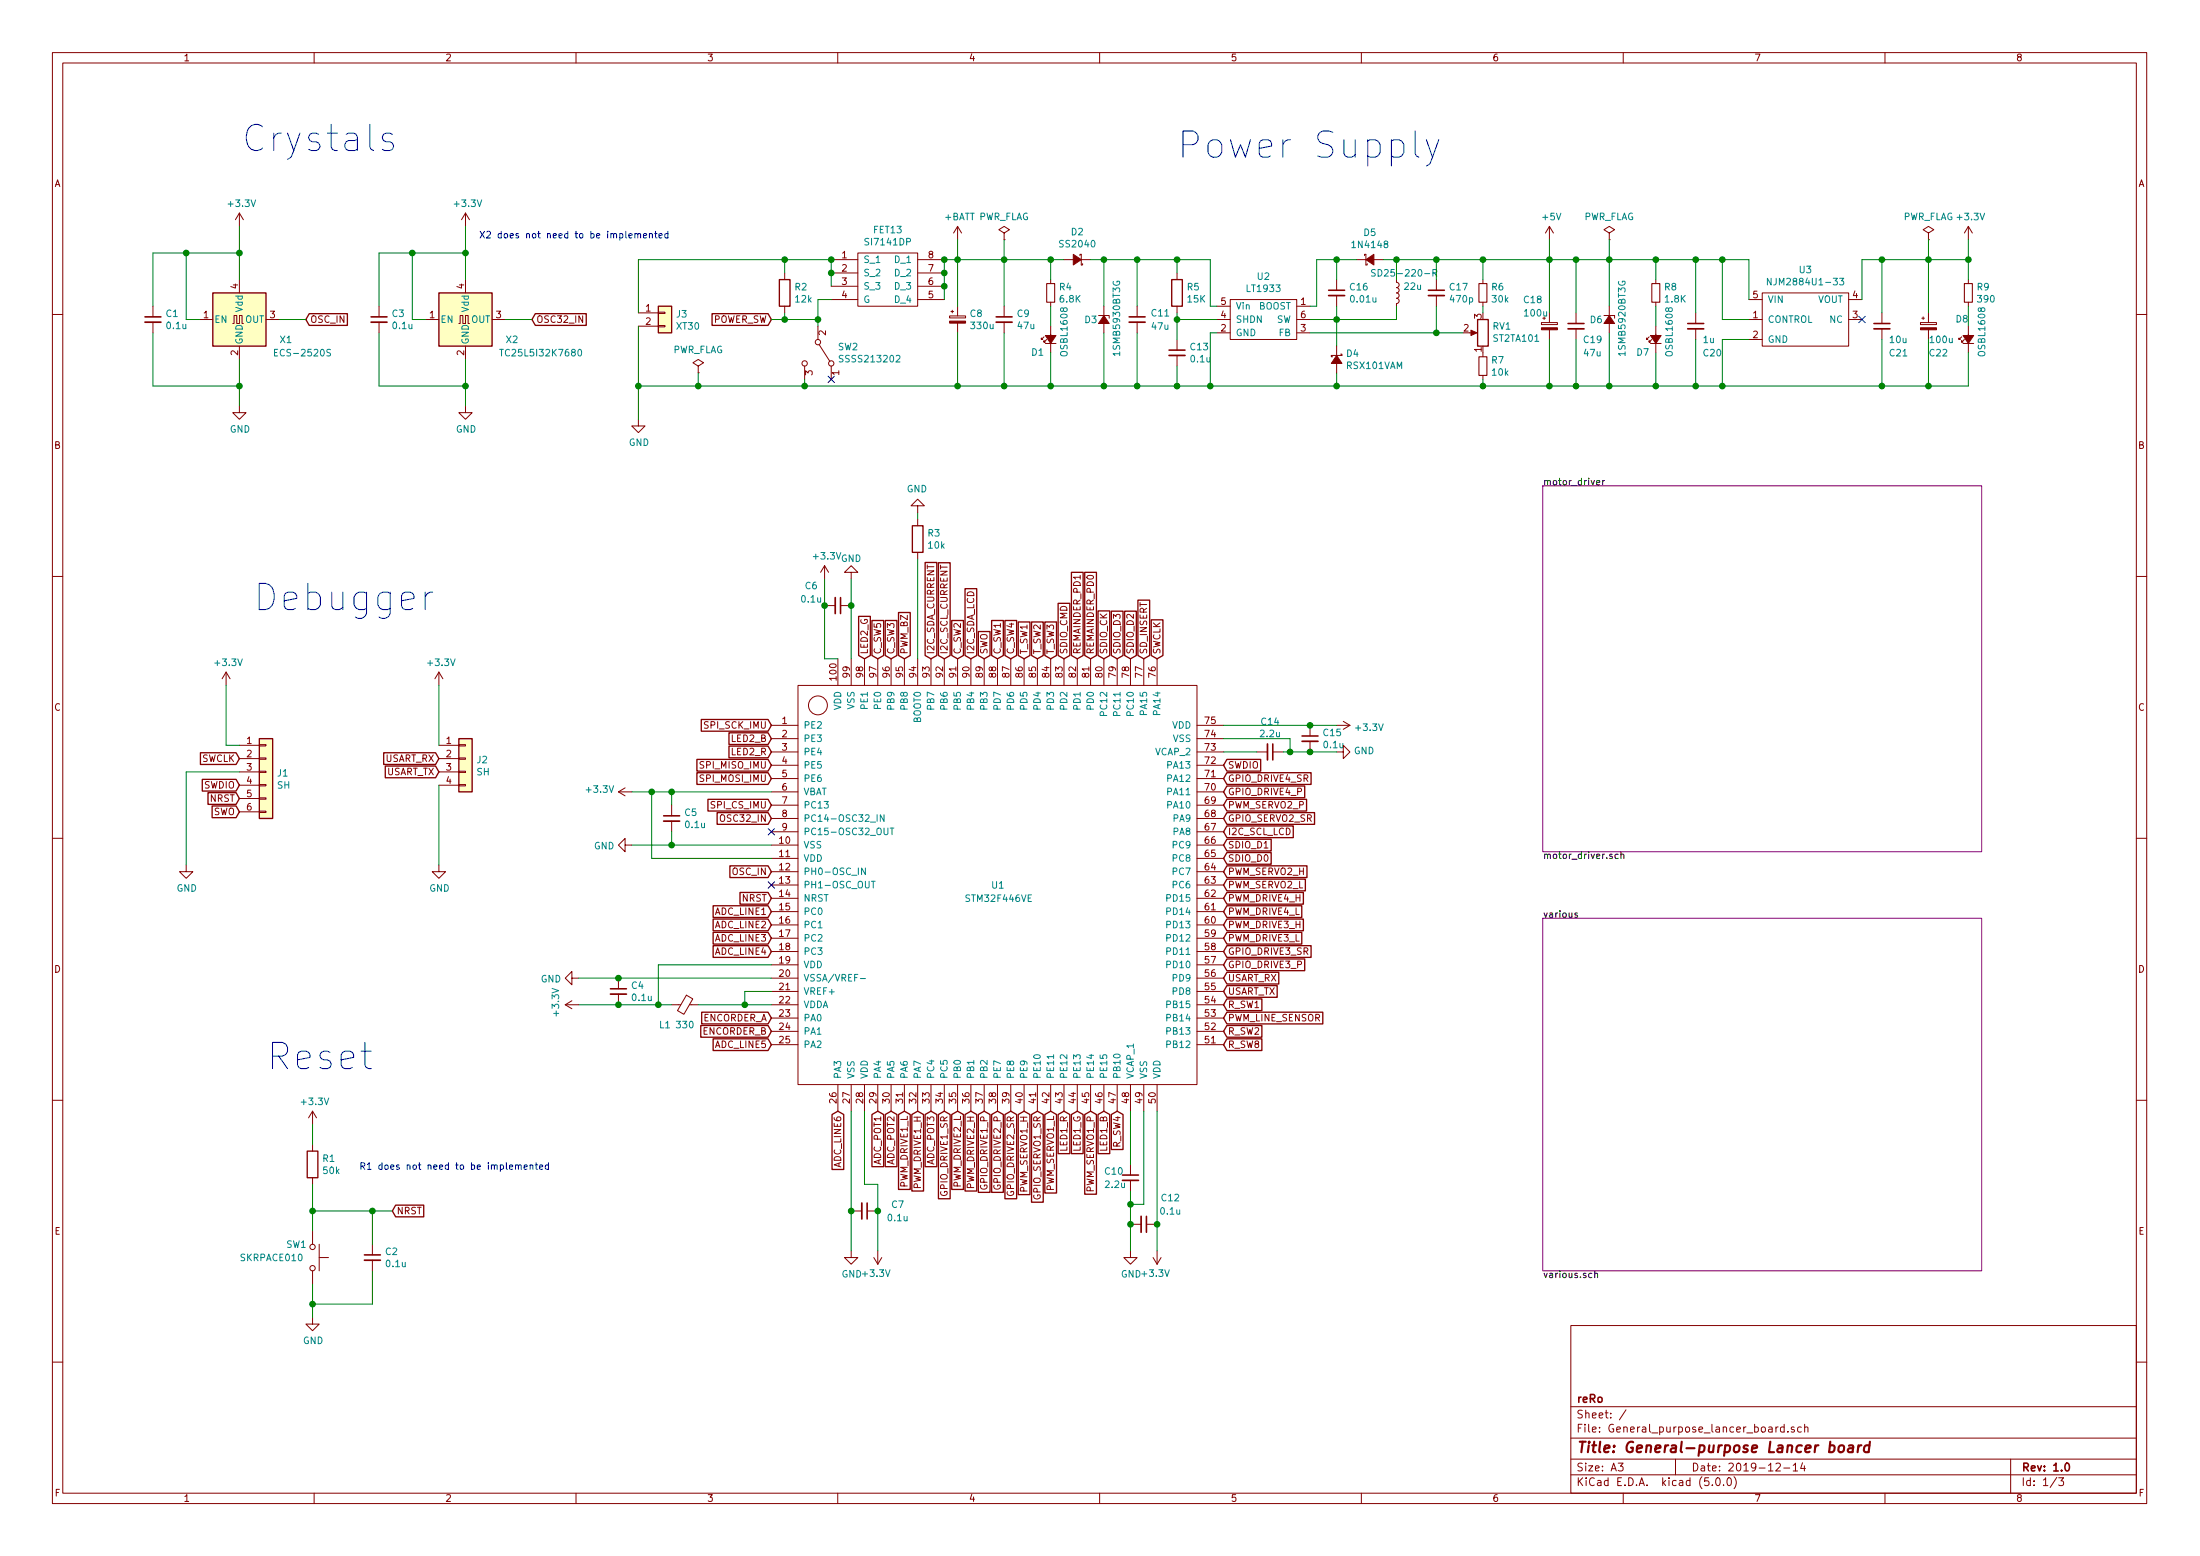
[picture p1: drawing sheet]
EESchema Schematic File Version 4
LIBS:General_purpose_lancer_board-cache
EELAYER 26 0
EELAYER END
$Descr A3 16535 11693
encoding utf-8
Sheet 1 3
Title "General-purpose Lancer board"
Date "2019-12-14"
Rev "1.0"
Comp "reRo"
Comment1 ""
Comment2 ""
Comment3 ""
Comment4 ""
$EndDescr
$Sheet
S 11600 3650 3300 2750
U 5DEA0CEF
F0 "motor_driver" 50
F1 "motor_driver.sch" 50
$EndSheet
$Sheet
S 11600 6900 3300 2650
U 5DEADAE9
F0 "various" 50
F1 "various.sch" 50
$EndSheet
$Comp
L shimoharu_library:STM32F446VE U1
U 1 1
P 7500 6650
F 0 "U1" H 7450 6650 50  0000 L CNN
F 1 "STM32F446VE" H 7250 6550 50  0000 L CNN
F 2 "Housings_QFP:LQFP-100_14x14mm_Pitch0.5mm" H 6550 7350 50  0001 C CNN
F 3 "" H 6550 7350 50  0001 C CNN
	1    7500 6650
	1    0    0    -1  
$EndComp
$Comp
L Connector_Generic:Conn_01x02 J3
U 1 1
P 5000 2350
F 0 "J3" H 5080 2342 50  0000 L CNN
F 1 "XT30" H 5080 2251 50  0000 L CNN
F 2 "Footprint:XT30PW-M" H 5000 2350 50  0001 C CNN
F 3 "~" H 5000 2350 50  0001 C CNN
	1    5000 2350
	1    0    0    -1  
$EndComp
$Comp
L shimoharu_library:LT1933 U2
U 1 1
P 9500 2400
F 0 "U2" H 9500 2725 50  0000 C CNN
F 1 "LT1933" H 9500 2634 50  0000 C CNN
F 2 "TO_SOT_Packages_SMD:TSOT-23-6" H 9500 2600 50  0001 C CNN
F 3 "" H 9500 2600 50  0001 C CNN
	1    9500 2400
	1    0    0    -1  
$EndComp
$Comp
L shimoharu_library:NJM2884U1-33 U3
U 1 1
P 13600 2400
F 0 "U3" H 13575 2775 50  0000 C CNN
F 1 "NJM2884U1-33" H 13575 2684 50  0000 C CNN
F 2 "TO_SOT_Packages_SMD:SOT-89-5_Housing" H 13500 2900 50  0001 C CNN
F 3 "" H 13500 2900 50  0001 C CNN
	1    13600 2400
	1    0    0    -1  
$EndComp
Text GLabel 5800 5450 0    50   Input ~ 0
SPI_SCK_IMU
Text GLabel 8100 8350 3    50   Input ~ 0
LED1_G
Text GLabel 5800 6050 0    50   Input ~ 0
SPI_CS_IMU
Text GLabel 5800 5750 0    50   Input ~ 0
SPI_MISO_IMU
Text GLabel 5800 5850 0    50   Input ~ 0
SPI_MOSI_IMU
Text GLabel 8000 8350 3    50   Input ~ 0
LED1_R
Text GLabel 5800 6150 0    50   Input ~ 0
OSC32_IN
Text GLabel 5800 6550 0    50   Input ~ 0
OSC_IN
Text GLabel 5800 6850 0    50   Input ~ 0
ADC_LINE1
Text GLabel 5800 6950 0    50   Input ~ 0
ADC_LINE2
Text GLabel 5800 7050 0    50   Input ~ 0
ADC_LINE3
Text GLabel 5800 7150 0    50   Input ~ 0
ADC_LINE4
Text GLabel 5800 6750 0    50   Input ~ 0
NRST
Text GLabel 5800 7650 0    50   Input ~ 0
ENCORDER_A
Text GLabel 5800 7750 0    50   Input ~ 0
ENCORDER_B
Text GLabel 5800 7850 0    50   Input ~ 0
ADC_LINE5
Text GLabel 6300 8350 3    50   Input ~ 0
ADC_LINE6
Text GLabel 6800 8350 3    50   Input ~ 0
PWM_DRIVE1_L
Text GLabel 6900 8350 3    50   Input ~ 0
PWM_DRIVE1_H
Text GLabel 6600 8350 3    50   Input ~ 0
ADC_POT1
Text GLabel 6700 8350 3    50   Input ~ 0
ADC_POT2
Text GLabel 7400 8350 3    50   Input ~ 0
GPIO_DRIVE1_P
Text GLabel 7200 8350 3    50   Input ~ 0
PWM_DRIVE2_L
Text GLabel 7300 8350 3    50   Input ~ 0
PWM_DRIVE2_H
Text GLabel 7100 8350 3    50   Input ~ 0
GPIO_DRIVE1_SR
Text GLabel 7000 8350 3    50   Input ~ 0
ADC_POT3
Text GLabel 7500 8350 3    50   Input ~ 0
GPIO_DRIVE2_P
Text GLabel 7600 8350 3    50   Input ~ 0
GPIO_DRIVE2_SR
Text GLabel 8200 8350 3    50   Input ~ 0
PWM_SERVO1_P
Text GLabel 7800 8350 3    50   Input ~ 0
GPIO_SERVO1_SR
Text GLabel 7900 8350 3    50   Input ~ 0
PWM_SERVO1_L
Text GLabel 5800 5550 0    50   Input ~ 0
LED2_B
Text GLabel 5800 5650 0    50   Input ~ 0
LED2_R
Text GLabel 7700 8350 3    50   Input ~ 0
PWM_SERVO1_H
Text GLabel 6500 4950 1    50   Input ~ 0
LED2_G
Text GLabel 8400 8350 3    50   Input ~ 0
R_SW4
Text GLabel 9200 7850 2    50   Input ~ 0
R_SW8
Text GLabel 9200 7750 2    50   Input ~ 0
R_SW2
Text GLabel 9200 7550 2    50   Input ~ 0
R_SW1
Text GLabel 9200 7650 2    50   Input ~ 0
PWM_LINE_SENSOR
Text GLabel 9200 5950 2    50   Input ~ 0
GPIO_DRIVE4_P
Text GLabel 9200 5850 2    50   Input ~ 0
GPIO_DRIVE4_SR
Text GLabel 9200 7150 2    50   Input ~ 0
GPIO_DRIVE3_SR
Text GLabel 9200 7050 2    50   Input ~ 0
PWM_DRIVE3_L
Text GLabel 9200 6950 2    50   Input ~ 0
PWM_DRIVE3_H
Text GLabel 9200 6850 2    50   Input ~ 0
PWM_DRIVE4_L
Text GLabel 9200 6750 2    50   Input ~ 0
PWM_DRIVE4_H
Text GLabel 9200 6650 2    50   Input ~ 0
PWM_SERVO2_L
Text GLabel 9200 6550 2    50   Input ~ 0
PWM_SERVO2_H
Text GLabel 9200 6450 2    50   Input ~ 0
SDIO_D0
Text GLabel 9200 6350 2    50   Input ~ 0
SDIO_D1
Text GLabel 9200 6250 2    50   Input ~ 0
I2C_SCL_LCD
Text GLabel 9200 6050 2    50   Input ~ 0
PWM_SERVO2_P
Text GLabel 9200 6150 2    50   Input ~ 0
GPIO_SERVO2_SR
Text GLabel 9200 5750 2    50   Input ~ 0
SWDIO
Text GLabel 8700 4950 1    50   Input ~ 0
SWCLK
Text GLabel 8600 4950 1    50   Input ~ 0
SD_INSERT
Text GLabel 8500 4950 1    50   Input ~ 0
SDIO_D2
Text GLabel 8400 4950 1    50   Input ~ 0
SDIO_D3
Text GLabel 8300 4950 1    50   Input ~ 0
SDIO_CK
Text GLabel 8000 4950 1    50   Input ~ 0
SDIO_CMD
Text GLabel 7900 4950 1    50   Input ~ 0
T_SW3
Text GLabel 7800 4950 1    50   Input ~ 0
T_SW2
Text GLabel 7700 4950 1    50   Input ~ 0
T_SW1
Text GLabel 7500 4950 1    50   Input ~ 0
C_SW1
Text GLabel 7200 4950 1    50   Input ~ 0
C_SW2
Text GLabel 7400 4950 1    50   Input ~ 0
SWO
Text GLabel 7300 4950 1    50   Input ~ 0
I2C_SDA_LCD
Text GLabel 6700 4950 1    50   Input ~ 0
C_SW3
Text GLabel 7100 4950 1    50   Input ~ 0
I2C_SCL_CURRENT
Text GLabel 7000 4950 1    50   Input ~ 0
I2C_SDA_CURRENT
Text GLabel 6800 4950 1    50   Input ~ 0
PWM_BZ
Text GLabel 7600 4950 1    50   Input ~ 0
C_SW4
Text GLabel 6600 4950 1    50   Input ~ 0
C_SW5
Text GLabel 8300 8350 3    50   Input ~ 0
LED1_B
$Comp
L Device:C_Small C14
U 1 1
P 9550 5650
F 0 "C14" V 9321 5650 50  0000 C CNN
F 1 "2.2u" V 9412 5650 50  0000 C CNN
F 2 "Capacitors_SMD:C_0603" H 9550 5650 50  0001 C CNN
F 3 "~" H 9550 5650 50  0001 C CNN
	1    9550 5650
	0    1    1    0   
$EndComp
$Comp
L Device:C_Small C10
U 1 1
P 8500 8850
F 0 "C10" H 8300 8900 50  0000 L CNN
F 1 "2.2u" H 8300 8800 50  0000 L CNN
F 2 "Capacitors_SMD:C_0603" H 8500 8850 50  0001 C CNN
F 3 "~" H 8500 8850 50  0001 C CNN
	1    8500 8850
	1    0    0    -1  
$EndComp
$Comp
L Device:C_Small C4
U 1 1
P 4650 7450
F 0 "C4" H 4742 7496 50  0000 L CNN
F 1 "0.1u" H 4742 7405 50  0000 L CNN
F 2 "Capacitors_SMD:C_0603" H 4650 7450 50  0001 C CNN
F 3 "~" H 4650 7450 50  0001 C CNN
	1    4650 7450
	1    0    0    -1  
$EndComp
Wire Wire Line
	4650 7550 4350 7550
$Comp
L power:+3.3V #PWR012
U 1 1
P 4350 7550
F 0 "#PWR012" H 4350 7400 50  0001 C CNN
F 1 "+3.3V" H 4365 7723 50  0000 C CNN
F 2 "" H 4350 7550 50  0001 C CNN
F 3 "" H 4350 7550 50  0001 C CNN
	1    4350 7550
	0    -1   -1   0   
$EndComp
$Comp
L power:GND #PWR011
U 1 1
P 4350 7350
F 0 "#PWR011" H 4350 7100 50  0001 C CNN
F 1 "GND" V 4355 7222 50  0000 R CNN
F 2 "" H 4350 7350 50  0001 C CNN
F 3 "" H 4350 7350 50  0001 C CNN
	1    4350 7350
	0    1    1    0   
$EndComp
Wire Wire Line
	5800 7450 5600 7450
Wire Wire Line
	5600 7450 5600 7550
Connection ~ 5600 7550
Wire Wire Line
	5600 7550 5800 7550
$Comp
L Device:C_Small C12
U 1 1
P 8600 9200
F 0 "C12" V 8400 9400 50  0000 C CNN
F 1 "0.1u" V 8500 9400 50  0000 C CNN
F 2 "Capacitors_SMD:C_0603" H 8600 9200 50  0001 C CNN
F 3 "~" H 8600 9200 50  0001 C CNN
	1    8600 9200
	0    1    1    0   
$EndComp
$Comp
L Device:C_Small C15
U 1 1
P 9850 5550
F 0 "C15" H 9942 5596 50  0000 L CNN
F 1 "0.1u" H 9942 5505 50  0000 L CNN
F 2 "Capacitors_SMD:C_0603" H 9850 5550 50  0001 C CNN
F 3 "~" H 9850 5550 50  0001 C CNN
	1    9850 5550
	1    0    0    -1  
$EndComp
$Comp
L Device:C_Small C6
U 1 1
P 6300 4550
F 0 "C6" V 6150 4350 50  0000 C CNN
F 1 "0.1u" V 6250 4350 50  0000 C CNN
F 2 "Capacitors_SMD:C_0603" H 6300 4550 50  0001 C CNN
F 3 "~" H 6300 4550 50  0001 C CNN
	1    6300 4550
	0    1    1    0   
$EndComp
$Comp
L Device:C_Small C5
U 1 1
P 5050 6150
F 0 "C5" H 5142 6196 50  0000 L CNN
F 1 "0.1u" H 5142 6105 50  0000 L CNN
F 2 "Capacitors_SMD:C_0603" H 5050 6150 50  0001 C CNN
F 3 "~" H 5050 6150 50  0001 C CNN
	1    5050 6150
	1    0    0    -1  
$EndComp
$Comp
L Device:C_Small C7
U 1 1
P 6500 9100
F 0 "C7" V 6450 9350 50  0000 C CNN
F 1 "0.1u" V 6550 9350 50  0000 C CNN
F 2 "Capacitors_SMD:C_0603" H 6500 9100 50  0001 C CNN
F 3 "~" H 6500 9100 50  0001 C CNN
	1    6500 9100
	0    1    1    0   
$EndComp
$Comp
L power:GND #PWR019
U 1 1
P 6400 9400
F 0 "#PWR019" H 6400 9150 50  0001 C CNN
F 1 "GND" H 6405 9227 50  0000 C CNN
F 2 "" H 6400 9400 50  0001 C CNN
F 3 "" H 6400 9400 50  0001 C CNN
	1    6400 9400
	1    0    0    -1  
$EndComp
$Comp
L power:GND #PWR022
U 1 1
P 8500 9400
F 0 "#PWR022" H 8500 9150 50  0001 C CNN
F 1 "GND" H 8505 9227 50  0000 C CNN
F 2 "" H 8500 9400 50  0001 C CNN
F 3 "" H 8500 9400 50  0001 C CNN
	1    8500 9400
	1    0    0    -1  
$EndComp
$Comp
L power:GND #PWR025
U 1 1
P 10050 5650
F 0 "#PWR025" H 10050 5400 50  0001 C CNN
F 1 "GND" V 10055 5522 50  0000 R CNN
F 2 "" H 10050 5650 50  0001 C CNN
F 3 "" H 10050 5650 50  0001 C CNN
	1    10050 5650
	0    -1   -1   0   
$EndComp
$Comp
L power:GND #PWR014
U 1 1
P 4750 6350
F 0 "#PWR014" H 4750 6100 50  0001 C CNN
F 1 "GND" V 4755 6222 50  0000 R CNN
F 2 "" H 4750 6350 50  0001 C CNN
F 3 "" H 4750 6350 50  0001 C CNN
	1    4750 6350
	0    1    1    0   
$EndComp
$Comp
L Device:R R3
U 1 1
P 6900 4050
F 0 "R3" H 6970 4096 50  0000 L CNN
F 1 "10k" H 6970 4005 50  0000 L CNN
F 2 "Resistors_SMD:R_0603" V 6830 4050 50  0001 C CNN
F 3 "~" H 6900 4050 50  0001 C CNN
	1    6900 4050
	1    0    0    -1  
$EndComp
Wire Wire Line
	6900 4200 6900 4950
Wire Wire Line
	6900 3900 6900 3850
Wire Wire Line
	6400 4950 6400 4550
$Comp
L power:GND #PWR018
U 1 1
P 6400 4350
F 0 "#PWR018" H 6400 4100 50  0001 C CNN
F 1 "GND" H 6400 4200 50  0000 C CNN
F 2 "" H 6400 4350 50  0001 C CNN
F 3 "" H 6400 4350 50  0001 C CNN
	1    6400 4350
	-1   0    0    1   
$EndComp
Connection ~ 6400 4550
Wire Wire Line
	6400 4350 6400 4550
Wire Wire Line
	6200 4950 6300 4950
$Comp
L power:+3.3V #PWR017
U 1 1
P 6200 4350
F 0 "#PWR017" H 6200 4200 50  0001 C CNN
F 1 "+3.3V" H 6215 4523 50  0000 C CNN
F 2 "" H 6200 4350 50  0001 C CNN
F 3 "" H 6200 4350 50  0001 C CNN
	1    6200 4350
	1    0    0    -1  
$EndComp
$Comp
L power:+3.3V #PWR013
U 1 1
P 4750 5950
F 0 "#PWR013" H 4750 5800 50  0001 C CNN
F 1 "+3.3V" V 4765 6078 50  0000 L CNN
F 2 "" H 4750 5950 50  0001 C CNN
F 3 "" H 4750 5950 50  0001 C CNN
	1    4750 5950
	0    -1   -1   0   
$EndComp
$Comp
L power:+3.3V #PWR020
U 1 1
P 6600 9400
F 0 "#PWR020" H 6600 9250 50  0001 C CNN
F 1 "+3.3V" H 6615 9573 50  0000 C CNN
F 2 "" H 6600 9400 50  0001 C CNN
F 3 "" H 6600 9400 50  0001 C CNN
	1    6600 9400
	-1   0    0    1   
$EndComp
$Comp
L power:+3.3V #PWR023
U 1 1
P 8700 9400
F 0 "#PWR023" H 8700 9250 50  0001 C CNN
F 1 "+3.3V" H 8715 9573 50  0000 C CNN
F 2 "" H 8700 9400 50  0001 C CNN
F 3 "" H 8700 9400 50  0001 C CNN
	1    8700 9400
	-1   0    0    1   
$EndComp
$Comp
L power:+3.3V #PWR024
U 1 1
P 10050 5450
F 0 "#PWR024" H 10050 5300 50  0001 C CNN
F 1 "+3.3V" V 10065 5578 50  0000 L CNN
F 2 "" H 10050 5450 50  0001 C CNN
F 3 "" H 10050 5450 50  0001 C CNN
	1    10050 5450
	0    1    1    0   
$EndComp
Wire Wire Line
	6200 4350 6200 4550
Connection ~ 6200 4550
Wire Wire Line
	4900 6450 5800 6450
Wire Wire Line
	4750 5950 4900 5950
Wire Wire Line
	4900 5950 4900 6450
Connection ~ 4900 5950
Wire Wire Line
	4900 5950 5050 5950
Wire Wire Line
	4750 6350 5050 6350
Wire Wire Line
	5050 6250 5050 6350
Connection ~ 5050 6350
Wire Wire Line
	5050 6350 5800 6350
Wire Wire Line
	5050 6050 5050 5950
Connection ~ 5050 5950
Wire Wire Line
	5050 5950 5800 5950
Wire Wire Line
	4350 7350 4650 7350
$Comp
L Device:Ferrite_Bead_Small L1
U 1 1
P 5150 7550
F 0 "L1" V 5300 7400 50  0000 C CNN
F 1 "330" V 5300 7550 50  0000 C CNN
F 2 "Inductors_SMD:L_0603" V 5080 7550 50  0001 C CNN
F 3 "~" H 5150 7550 50  0001 C CNN
	1    5150 7550
	0    1    1    0   
$EndComp
Wire Wire Line
	6400 8350 6400 9100
Connection ~ 6400 9100
Wire Wire Line
	6400 9100 6400 9400
Wire Wire Line
	6600 9400 6600 9100
Wire Wire Line
	6500 8350 6500 8900
Wire Wire Line
	6500 8900 6600 8900
Wire Wire Line
	6600 8900 6600 9100
Connection ~ 6600 9100
Wire Wire Line
	8500 8350 8500 8750
Wire Wire Line
	8500 8950 8500 9050
Connection ~ 8500 9200
Wire Wire Line
	8500 9200 8500 9400
Wire Wire Line
	8700 9400 8700 9200
Connection ~ 8700 9200
Wire Wire Line
	8700 8350 8700 9200
Wire Wire Line
	8600 8350 8600 9050
Wire Wire Line
	8600 9050 8500 9050
Connection ~ 8500 9050
Wire Wire Line
	8500 9050 8500 9200
Wire Wire Line
	10050 5450 9850 5450
Connection ~ 9850 5450
Wire Wire Line
	9850 5450 9200 5450
Wire Wire Line
	9200 5650 9450 5650
Wire Wire Line
	9650 5650 9700 5650
Connection ~ 9850 5650
Wire Wire Line
	9850 5650 10050 5650
Wire Wire Line
	9200 5550 9700 5550
Wire Wire Line
	9700 5550 9700 5650
Connection ~ 9700 5650
Wire Wire Line
	9700 5650 9850 5650
Wire Wire Line
	6200 4550 6200 4950
$Comp
L power:+BATT #PWR015
U 1 1
P 7200 1800
F 0 "#PWR015" H 7200 1650 50  0001 C CNN
F 1 "+BATT" H 7215 1973 50  0000 C CNN
F 2 "" H 7200 1800 50  0001 C CNN
F 3 "" H 7200 1800 50  0001 C CNN
	1    7200 1800
	1    0    0    -1  
$EndComp
$Comp
L power:GND #PWR016
U 1 1
P 4800 3150
F 0 "#PWR016" H 4800 2900 50  0001 C CNN
F 1 "GND" H 4805 2977 50  0000 C CNN
F 2 "" H 4800 3150 50  0001 C CNN
F 3 "" H 4800 3150 50  0001 C CNN
	1    4800 3150
	1    0    0    -1  
$EndComp
Wire Wire Line
	4800 2450 4800 2900
Connection ~ 4800 2900
Wire Wire Line
	4800 2900 4800 3150
Wire Wire Line
	7200 1800 7200 1950
Wire Wire Line
	4800 1950 4800 2350
$Comp
L power:PWR_FLAG #FLG01
U 1 1
P 7550 1800
F 0 "#FLG01" H 7550 1875 50  0001 C CNN
F 1 "PWR_FLAG" H 7550 1974 50  0000 C CNN
F 2 "" H 7550 1800 50  0001 C CNN
F 3 "~" H 7550 1800 50  0001 C CNN
	1    7550 1800
	1    0    0    -1  
$EndComp
$Comp
L power:PWR_FLAG #FLG02
U 1 1
P 5250 2800
F 0 "#FLG02" H 5250 2875 50  0001 C CNN
F 1 "PWR_FLAG" H 5250 2974 50  0000 C CNN
F 2 "" H 5250 2800 50  0001 C CNN
F 3 "~" H 5250 2800 50  0001 C CNN
	1    5250 2800
	1    0    0    -1  
$EndComp
Wire Wire Line
	7550 1800 7550 1950
$Comp
L Device:R R5
U 1 1
P 8850 2200
F 0 "R5" H 8920 2246 50  0000 L CNN
F 1 "15K" H 8920 2155 50  0000 L CNN
F 2 "Resistors_SMD:R_0603" V 8780 2200 50  0001 C CNN
F 3 "~" H 8850 2200 50  0001 C CNN
	1    8850 2200
	1    0    0    -1  
$EndComp
$Comp
L Device:C_Small C13
U 1 1
P 8850 2650
F 0 "C13" H 8942 2696 50  0000 L CNN
F 1 "0.1u" H 8942 2605 50  0000 L CNN
F 2 "Capacitors_SMD:C_0603" H 8850 2650 50  0001 C CNN
F 3 "~" H 8850 2650 50  0001 C CNN
	1    8850 2650
	1    0    0    -1  
$EndComp
Wire Wire Line
	9150 2400 8850 2400
Wire Wire Line
	8850 2400 8850 2350
Wire Wire Line
	8850 2400 8850 2550
Connection ~ 8850 2400
Wire Wire Line
	4800 2900 5250 2900
Wire Wire Line
	5250 2800 5250 2900
Wire Wire Line
	8850 2750 8850 2900
Connection ~ 8850 2900
Wire Wire Line
	8850 2050 8850 1950
Connection ~ 8850 1950
Wire Wire Line
	8550 1950 8850 1950
Connection ~ 8550 2900
Wire Wire Line
	8550 2900 8850 2900
Connection ~ 5250 2900
$Comp
L Device:C_Small C11
U 1 1
P 8550 2400
F 0 "C11" H 8650 2450 50  0000 L CNN
F 1 "47u" H 8650 2350 50  0000 L CNN
F 2 "Capacitors_SMD:C_1210" H 8550 2400 50  0001 C CNN
F 3 "~" H 8550 2400 50  0001 C CNN
	1    8550 2400
	1    0    0    -1  
$EndComp
Wire Wire Line
	8550 1950 8550 2300
Wire Wire Line
	8550 2500 8550 2900
$Comp
L Device:D_Zener_Small_ALT D3
U 1 1
P 8300 2400
F 0 "D3" V 8300 2250 50  0000 L CNN
F 1 "1SMB5930BT3G" H 8000 2500 50  0000 L CNN
F 2 "Diodes_SMD:D_SMB" V 8300 2400 50  0001 C CNN
F 3 "~" V 8300 2400 50  0001 C CNN
	1    8300 2400
	0    1    1    0   
$EndComp
$Comp
L Device:D_Schottky_Small_ALT D2
U 1 1
P 8100 1950
F 0 "D2" H 8100 1745 50  0000 C CNN
F 1 "SS2040" H 8100 1836 50  0000 C CNN
F 2 "Diodes_SMD:D_SOD-123F" V 8100 1950 50  0001 C CNN
F 3 "~" V 8100 1950 50  0001 C CNN
	1    8100 1950
	-1   0    0    1   
$EndComp
Wire Wire Line
	8200 1950 8300 1950
Wire Wire Line
	8300 1950 8300 2300
Wire Wire Line
	8300 2500 8300 2900
Connection ~ 8300 2900
Wire Wire Line
	8300 2900 8550 2900
Wire Wire Line
	8300 1950 8550 1950
Connection ~ 8300 1950
Connection ~ 8550 1950
$Comp
L Device:R_Small R4
U 1 1
P 7900 2200
F 0 "R4" H 7959 2246 50  0000 L CNN
F 1 "6.8K" H 7959 2155 50  0000 L CNN
F 2 "Resistors_SMD:R_0603" H 7900 2200 50  0001 C CNN
F 3 "~" H 7900 2200 50  0001 C CNN
	1    7900 2200
	1    0    0    -1  
$EndComp
$Comp
L Device:LED_Small_ALT D1
U 1 1
P 7900 2550
F 0 "D1" V 7800 2700 50  0000 R CNN
F 1 "OSBL1608" H 8150 2450 50  0000 R CNN
F 2 "LEDs:LED_0603" V 7900 2550 50  0001 C CNN
F 3 "~" V 7900 2550 50  0001 C CNN
	1    7900 2550
	0    -1   -1   0   
$EndComp
Wire Wire Line
	8000 1950 7900 1950
Wire Wire Line
	7900 1950 7900 2100
Wire Wire Line
	7900 2300 7900 2450
Wire Wire Line
	7900 2650 7900 2900
Wire Wire Line
	7900 2900 8300 2900
$Comp
L Device:C_Small C9
U 1 1
P 7550 2400
F 0 "C9" H 7642 2446 50  0000 L CNN
F 1 "47u" H 7642 2355 50  0000 L CNN
F 2 "Capacitors_SMD:C_1210" H 7550 2400 50  0001 C CNN
F 3 "~" H 7550 2400 50  0001 C CNN
	1    7550 2400
	1    0    0    -1  
$EndComp
Wire Wire Line
	7550 1950 7550 2300
Wire Wire Line
	7550 2500 7550 2900
Wire Wire Line
	7550 1950 7900 1950
Connection ~ 7900 1950
Wire Wire Line
	7900 2900 7550 2900
Connection ~ 7900 2900
$Comp
L Device:D_Zener_Small_ALT D6
U 1 1
P 12100 2400
F 0 "D6" V 12100 2250 50  0000 L CNN
F 1 "1SMB5920BT3G" H 11800 2500 50  0000 L CNN
F 2 "Diodes_SMD:D_SMB" V 12100 2400 50  0001 C CNN
F 3 "~" V 12100 2400 50  0001 C CNN
	1    12100 2400
	0    1    1    0   
$EndComp
Wire Wire Line
	12100 1950 12100 2300
Wire Wire Line
	12100 2500 12100 2900
$Comp
L Device:C_Small C16
U 1 1
P 10050 2200
F 0 "C16" H 10142 2246 50  0000 L CNN
F 1 "0.01u" H 10142 2155 50  0000 L CNN
F 2 "Capacitors_SMD:C_0603" H 10050 2200 50  0001 C CNN
F 3 "~" H 10050 2200 50  0001 C CNN
	1    10050 2200
	1    0    0    -1  
$EndComp
Wire Wire Line
	10050 1950 10050 2100
Wire Wire Line
	9850 2400 10050 2400
Wire Wire Line
	10050 2400 10050 2300
Wire Wire Line
	10050 2400 10050 2600
Connection ~ 10050 2400
Wire Wire Line
	10050 2800 10050 2900
$Comp
L Device:D_Schottky_Small_ALT D4
U 1 1
P 10050 2700
F 0 "D4" V 10004 2768 50  0000 L CNN
F 1 "RSX101VAM" V 10095 2768 50  0000 L CNN
F 2 "Footprint:TUMD2M" V 10050 2700 50  0001 C CNN
F 3 "~" V 10050 2700 50  0001 C CNN
	1    10050 2700
	0    1    1    0   
$EndComp
$Comp
L Device:D_Schottky_Small_ALT D5
U 1 1
P 10300 1950
F 0 "D5" H 10300 2155 50  0000 C CNN
F 1 "1N4148" H 10300 2064 50  0000 C CNN
F 2 "Diodes_SMD:D_SOD-123" V 10300 1950 50  0001 C CNN
F 3 "~" V 10300 1950 50  0001 C CNN
	1    10300 1950
	1    0    0    -1  
$EndComp
$Comp
L Device:L_Small SD25-220-R1
U 1 1
P 10500 2200
F 0 "SD25-220-R1" H 10300 2350 50  0000 L CNN
F 1 "22u" H 10550 2250 50  0000 L CNN
F 2 "Footprint:SD25-220-R" H 10500 2200 50  0001 C CNN
F 3 "~" H 10500 2200 50  0001 C CNN
	1    10500 2200
	1    0    0    -1  
$EndComp
Wire Wire Line
	10050 2400 10500 2400
Wire Wire Line
	10500 2400 10500 2300
Wire Wire Line
	10500 2100 10500 1950
Wire Wire Line
	10500 1950 10400 1950
Wire Wire Line
	10200 1950 10050 1950
Connection ~ 10050 1950
$Comp
L Device:C_Small C17
U 1 1
P 10800 2200
F 0 "C17" H 10892 2246 50  0000 L CNN
F 1 "470p" H 10892 2155 50  0000 L CNN
F 2 "Capacitors_SMD:C_0603" H 10800 2200 50  0001 C CNN
F 3 "~" H 10800 2200 50  0001 C CNN
	1    10800 2200
	1    0    0    -1  
$EndComp
Wire Wire Line
	10500 1950 10800 1950
Wire Wire Line
	10800 1950 10800 2100
Connection ~ 10500 1950
Wire Wire Line
	10800 2300 10800 2500
Wire Wire Line
	10800 2500 9850 2500
Wire Wire Line
	9900 2300 9900 1950
Wire Wire Line
	9900 1950 10050 1950
$Comp
L Device:R_POT RV1
U 1 1
P 11150 2500
F 0 "RV1" H 11080 2454 50  0000 R CNN
F 1 "ST2TA101" H 11080 2545 50  0000 R CNN
F 2 "Footprint:ST2TA" H 11150 2500 50  0001 C CNN
F 3 "~" H 11150 2500 50  0001 C CNN
	1    11150 2500
	-1   0    0    1   
$EndComp
$Comp
L Device:R_Small R6
U 1 1
P 11150 2200
F 0 "R6" H 11209 2246 50  0000 L CNN
F 1 "30k" H 11209 2155 50  0000 L CNN
F 2 "Resistors_SMD:R_0603" H 11150 2200 50  0001 C CNN
F 3 "~" H 11150 2200 50  0001 C CNN
	1    11150 2200
	1    0    0    -1  
$EndComp
$Comp
L Device:R_Small R7
U 1 1
P 11150 2750
F 0 "R7" H 11209 2796 50  0000 L CNN
F 1 "10k" H 11209 2705 50  0000 L CNN
F 2 "Resistors_SMD:R_0603" H 11150 2750 50  0001 C CNN
F 3 "~" H 11150 2750 50  0001 C CNN
	1    11150 2750
	1    0    0    -1  
$EndComp
Wire Wire Line
	10050 2900 11150 2900
Wire Wire Line
	11150 2900 11150 2850
Connection ~ 10050 2900
Wire Wire Line
	11150 2300 11150 2350
Wire Wire Line
	10800 1950 11150 1950
Wire Wire Line
	11150 1950 11150 2100
Connection ~ 10800 1950
Connection ~ 11150 1950
Wire Wire Line
	11150 2900 11650 2900
Connection ~ 11150 2900
Wire Wire Line
	11000 2500 10800 2500
Connection ~ 10800 2500
$Comp
L Device:C_Small C19
U 1 1
P 11850 2450
F 0 "C19" H 11900 2350 50  0000 L CNN
F 1 "47u" H 11900 2250 50  0000 L CNN
F 2 "Capacitors_SMD:C_1210" H 11850 2450 50  0001 C CNN
F 3 "~" H 11850 2450 50  0001 C CNN
	1    11850 2450
	1    0    0    -1  
$EndComp
$Comp
L Device:CP_Small C18
U 1 1
P 11650 2450
F 0 "C18" H 11450 2650 50  0000 L CNN
F 1 "100u" H 11450 2550 50  0000 L CNN
F 2 "Capacitors_SMD:CP_Elec_5x5.8" H 11650 2450 50  0001 C CNN
F 3 "~" H 11650 2450 50  0001 C CNN
	1    11650 2450
	1    0    0    -1  
$EndComp
Wire Wire Line
	11650 1950 11650 2350
Connection ~ 11650 1950
Wire Wire Line
	11650 1950 11850 1950
Wire Wire Line
	11650 2550 11650 2900
Connection ~ 11650 2900
Wire Wire Line
	11650 2900 11850 2900
Wire Wire Line
	11850 1950 11850 2350
Connection ~ 11850 1950
Wire Wire Line
	11850 1950 12100 1950
Wire Wire Line
	11850 2550 11850 2900
Connection ~ 11850 2900
Wire Wire Line
	11850 2900 12100 2900
$Comp
L Device:R_Small R8
U 1 1
P 12450 2200
F 0 "R8" H 12509 2246 50  0000 L CNN
F 1 "1.8K" H 12509 2155 50  0000 L CNN
F 2 "Resistors_SMD:R_0603" H 12450 2200 50  0001 C CNN
F 3 "~" H 12450 2200 50  0001 C CNN
	1    12450 2200
	1    0    0    -1  
$EndComp
$Comp
L Device:LED_Small_ALT D7
U 1 1
P 12450 2550
F 0 "D7" V 12350 2700 50  0000 R CNN
F 1 "OSBL1608" H 12700 2450 50  0000 R CNN
F 2 "LEDs:LED_0603" V 12450 2550 50  0001 C CNN
F 3 "~" V 12450 2550 50  0001 C CNN
	1    12450 2550
	0    -1   -1   0   
$EndComp
Wire Wire Line
	12450 1950 12450 2100
Wire Wire Line
	12450 2300 12450 2450
Wire Wire Line
	12450 2650 12450 2900
Wire Wire Line
	12100 1950 12450 1950
Connection ~ 12100 1950
Wire Wire Line
	12450 2900 12100 2900
Connection ~ 12100 2900
NoConn ~ 14000 2400
Wire Wire Line
	13150 1950 13150 2250
Connection ~ 12450 1950
Connection ~ 12450 2900
$Comp
L Device:C_Small C20
U 1 1
P 12750 2450
F 0 "C20" H 12800 2250 50  0000 L CNN
F 1 "1u" H 12800 2350 50  0000 L CNN
F 2 "Capacitors_SMD:C_0603" H 12750 2450 50  0001 C CNN
F 3 "~" H 12750 2450 50  0001 C CNN
	1    12750 2450
	1    0    0    -1  
$EndComp
Wire Wire Line
	12750 1950 12750 2350
Wire Wire Line
	12750 2550 12750 2900
Wire Wire Line
	14000 2250 14000 1950
Wire Wire Line
	11150 1950 11650 1950
$Comp
L Device:C_Small C21
U 1 1
P 14150 2450
F 0 "C21" H 14200 2250 50  0000 L CNN
F 1 "10u" H 14200 2350 50  0000 L CNN
F 2 "Capacitors_SMD:C_0603" H 14150 2450 50  0001 C CNN
F 3 "~" H 14150 2450 50  0001 C CNN
	1    14150 2450
	1    0    0    -1  
$EndComp
Wire Wire Line
	14150 1950 14150 2350
Wire Wire Line
	14150 2550 14150 2900
$Comp
L Device:CP_Small C8
U 1 1
P 7200 2400
F 0 "C8" H 7288 2446 50  0000 L CNN
F 1 "330u" H 7288 2355 50  0000 L CNN
F 2 "Capacitors_SMD:CP_Elec_8x6.7" H 7200 2400 50  0001 C CNN
F 3 "~" H 7200 2400 50  0001 C CNN
	1    7200 2400
	1    0    0    -1  
$EndComp
Wire Wire Line
	7200 1950 7200 2300
Connection ~ 7550 1950
Wire Wire Line
	7200 2500 7200 2900
Wire Wire Line
	7200 2900 7550 2900
Connection ~ 7550 2900
$Comp
L Device:CP_Small C22
U 1 1
P 14500 2450
F 0 "C22" H 14500 2250 50  0000 L CNN
F 1 "100u" H 14500 2350 50  0000 L CNN
F 2 "Capacitors_SMD:CP_Elec_5x5.8" H 14500 2450 50  0001 C CNN
F 3 "~" H 14500 2450 50  0001 C CNN
	1    14500 2450
	1    0    0    -1  
$EndComp
Wire Wire Line
	14500 1950 14500 2350
Wire Wire Line
	14500 2550 14500 2900
Wire Wire Line
	14150 1950 14500 1950
Wire Wire Line
	14500 2900 14150 2900
$Comp
L Device:R_Small R9
U 1 1
P 14800 2200
F 0 "R9" H 14859 2246 50  0000 L CNN
F 1 "390" H 14859 2155 50  0000 L CNN
F 2 "Resistors_SMD:R_0603" H 14800 2200 50  0001 C CNN
F 3 "~" H 14800 2200 50  0001 C CNN
	1    14800 2200
	1    0    0    -1  
$EndComp
$Comp
L Device:LED_Small_ALT D8
U 1 1
P 14800 2550
F 0 "D8" V 14950 2650 50  0000 R CNN
F 1 "OSBL1608" H 15050 2450 50  0000 R CNN
F 2 "LEDs:LED_0603" V 14800 2550 50  0001 C CNN
F 3 "~" V 14800 2550 50  0001 C CNN
	1    14800 2550
	0    -1   -1   0   
$EndComp
Wire Wire Line
	14800 1950 14800 2100
Wire Wire Line
	14800 2300 14800 2450
Wire Wire Line
	14800 2650 14800 2900
Wire Wire Line
	14500 1950 14800 1950
Connection ~ 14500 1950
Wire Wire Line
	14800 2900 14500 2900
Connection ~ 14500 2900
$Comp
L power:+5V #PWR026
U 1 1
P 11650 1800
F 0 "#PWR026" H 11650 1650 50  0001 C CNN
F 1 "+5V" H 11665 1973 50  0000 C CNN
F 2 "" H 11650 1800 50  0001 C CNN
F 3 "" H 11650 1800 50  0001 C CNN
	1    11650 1800
	1    0    0    -1  
$EndComp
$Comp
L power:+3.3V #PWR027
U 1 1
P 14800 1800
F 0 "#PWR027" H 14800 1650 50  0001 C CNN
F 1 "+3.3V" H 14815 1973 50  0000 C CNN
F 2 "" H 14800 1800 50  0001 C CNN
F 3 "" H 14800 1800 50  0001 C CNN
	1    14800 1800
	1    0    0    -1  
$EndComp
Wire Wire Line
	14800 1800 14800 1950
Connection ~ 14800 1950
Wire Wire Line
	11650 1800 11650 1950
$Comp
L power:PWR_FLAG #FLG03
U 1 1
P 12100 1800
F 0 "#FLG03" H 12100 1875 50  0001 C CNN
F 1 "PWR_FLAG" H 12100 1974 50  0000 C CNN
F 2 "" H 12100 1800 50  0001 C CNN
F 3 "~" H 12100 1800 50  0001 C CNN
	1    12100 1800
	1    0    0    -1  
$EndComp
Wire Wire Line
	12100 1800 12100 1950
$Comp
L power:PWR_FLAG #FLG04
U 1 1
P 14500 1800
F 0 "#FLG04" H 14500 1875 50  0001 C CNN
F 1 "PWR_FLAG" H 14500 1974 50  0000 C CNN
F 2 "" H 14500 1800 50  0001 C CNN
F 3 "~" H 14500 1800 50  0001 C CNN
	1    14500 1800
	1    0    0    -1  
$EndComp
Wire Wire Line
	14500 1800 14500 1950
Wire Wire Line
	12450 1950 12750 1950
Wire Wire Line
	12450 2900 12750 2900
Connection ~ 12750 1950
Connection ~ 12750 2900
Wire Wire Line
	12750 1950 12950 1950
Wire Wire Line
	13150 2400 12950 2400
Wire Wire Line
	12950 2400 12950 1950
Connection ~ 12950 1950
Wire Wire Line
	12950 1950 13150 1950
Wire Wire Line
	12750 2900 12950 2900
Wire Wire Line
	13150 2550 12950 2550
Wire Wire Line
	12950 2550 12950 2900
Wire Wire Line
	12950 2900 14150 2900
Connection ~ 12950 2900
Connection ~ 14150 2900
Wire Wire Line
	14000 1950 14150 1950
Connection ~ 14150 1950
Text Notes 10850 1200 2    197  ~ 0
Power Supply
$Comp
L Oscillator:ASE-xxxMHz X1
U 1 1
P 1800 2400
F 0 "X1" H 2100 2250 50  0000 L CNN
F 1 "ECS-2520S" H 2050 2150 50  0000 L CNN
F 2 "Crystals:Crystal_SMD_EuroQuartz_X22-4pin_2.5x2.0mm_HandSoldering" H 2500 2050 50  0001 C CNN
F 3 "http://www.abracon.com/Oscillators/ASV.pdf" H 1700 2400 50  0001 C CNN
	1    1800 2400
	1    0    0    -1  
$EndComp
$Comp
L Oscillator:ASE-xxxMHz X2
U 1 1
P 3500 2400
F 0 "X2" H 3800 2250 50  0000 L CNN
F 1 "TC25L5I32K7680" H 3750 2150 50  0000 L CNN
F 2 "Crystals:Crystal_SMD_EuroQuartz_X22-4pin_2.5x2.0mm_HandSoldering" H 4200 2050 50  0001 C CNN
F 3 "http://www.abracon.com/Oscillators/ASV.pdf" H 3400 2400 50  0001 C CNN
	1    3500 2400
	1    0    0    -1  
$EndComp
$Comp
L power:+3.3V #PWR03
U 1 1
P 1800 1700
F 0 "#PWR03" H 1800 1550 50  0001 C CNN
F 1 "+3.3V" H 1815 1873 50  0000 C CNN
F 2 "" H 1800 1700 50  0001 C CNN
F 3 "" H 1800 1700 50  0001 C CNN
	1    1800 1700
	1    0    0    -1  
$EndComp
$Comp
L power:GND #PWR04
U 1 1
P 1800 3050
F 0 "#PWR04" H 1800 2800 50  0001 C CNN
F 1 "GND" H 1805 2877 50  0000 C CNN
F 2 "" H 1800 3050 50  0001 C CNN
F 3 "" H 1800 3050 50  0001 C CNN
	1    1800 3050
	1    0    0    -1  
$EndComp
Wire Wire Line
	1800 1700 1800 1900
Wire Wire Line
	1800 2700 1800 2900
$Comp
L power:+3.3V #PWR09
U 1 1
P 3500 1700
F 0 "#PWR09" H 3500 1550 50  0001 C CNN
F 1 "+3.3V" H 3515 1873 50  0000 C CNN
F 2 "" H 3500 1700 50  0001 C CNN
F 3 "" H 3500 1700 50  0001 C CNN
	1    3500 1700
	1    0    0    -1  
$EndComp
Wire Wire Line
	3500 1700 3500 1900
$Comp
L power:GND #PWR010
U 1 1
P 3500 3050
F 0 "#PWR010" H 3500 2800 50  0001 C CNN
F 1 "GND" H 3505 2877 50  0000 C CNN
F 2 "" H 3500 3050 50  0001 C CNN
F 3 "" H 3500 3050 50  0001 C CNN
	1    3500 3050
	1    0    0    -1  
$EndComp
Wire Wire Line
	3500 2700 3500 2900
NoConn ~ 5800 6250
NoConn ~ 5800 6650
Text GLabel 2300 2400 2    50   Input ~ 0
OSC_IN
Wire Wire Line
	2100 2400 2300 2400
Text GLabel 4000 2400 2    50   Input ~ 0
OSC32_IN
Wire Wire Line
	4000 2400 3800 2400
$Comp
L Device:C_Small C1
U 1 1
P 1150 2400
F 0 "C1" H 1242 2446 50  0000 L CNN
F 1 "0.1u" H 1242 2355 50  0000 L CNN
F 2 "Capacitors_SMD:C_0603" H 1150 2400 50  0001 C CNN
F 3 "~" H 1150 2400 50  0001 C CNN
	1    1150 2400
	1    0    0    -1  
$EndComp
Wire Wire Line
	1150 2300 1150 1900
Wire Wire Line
	1150 1900 1400 1900
Connection ~ 1800 1900
Wire Wire Line
	1800 1900 1800 2100
Wire Wire Line
	1150 2500 1150 2900
Wire Wire Line
	1150 2900 1800 2900
Connection ~ 1800 2900
Wire Wire Line
	1800 2900 1800 3050
$Comp
L Device:C_Small C3
U 1 1
P 2850 2400
F 0 "C3" H 2942 2446 50  0000 L CNN
F 1 "0.1u" H 2942 2355 50  0000 L CNN
F 2 "Capacitors_SMD:C_0603" H 2850 2400 50  0001 C CNN
F 3 "~" H 2850 2400 50  0001 C CNN
	1    2850 2400
	1    0    0    -1  
$EndComp
Wire Wire Line
	2850 2300 2850 1900
Wire Wire Line
	2850 1900 3100 1900
Wire Wire Line
	2850 2500 2850 2900
Wire Wire Line
	2850 2900 3500 2900
Connection ~ 3500 1900
Wire Wire Line
	3500 1900 3500 2100
Connection ~ 3500 2900
Wire Wire Line
	3500 2900 3500 3050
Wire Wire Line
	3200 2400 3100 2400
Wire Wire Line
	3100 2400 3100 1900
Connection ~ 3100 1900
Wire Wire Line
	3100 1900 3500 1900
Wire Wire Line
	1500 2400 1400 2400
Wire Wire Line
	1400 2400 1400 1900
Connection ~ 1400 1900
Wire Wire Line
	1400 1900 1800 1900
Text Notes 3000 1150 2    197  ~ 0
Crystals\n
Text GLabel 2950 9100 2    50   Input ~ 0
NRST
$Comp
L Switch:SW_Push SW1
U 1 1
P 2350 9450
F 0 "SW1" V 2250 9250 50  0000 L CNN
F 1 "SKRPACE010" V 2350 8900 50  0000 L CNN
F 2 "Footprint:SKRPACE010" H 2350 9650 50  0001 C CNN
F 3 "" H 2350 9650 50  0001 C CNN
	1    2350 9450
	0    1    1    0   
$EndComp
$Comp
L Device:C_Small C2
U 1 1
P 2800 9450
F 0 "C2" H 2892 9496 50  0000 L CNN
F 1 "0.1u" H 2892 9405 50  0000 L CNN
F 2 "Capacitors_SMD:C_0603" H 2800 9450 50  0001 C CNN
F 3 "~" H 2800 9450 50  0001 C CNN
	1    2800 9450
	1    0    0    -1  
$EndComp
$Comp
L power:GND #PWR06
U 1 1
P 2350 9900
F 0 "#PWR06" H 2350 9650 50  0001 C CNN
F 1 "GND" H 2355 9727 50  0000 C CNN
F 2 "" H 2350 9900 50  0001 C CNN
F 3 "" H 2350 9900 50  0001 C CNN
	1    2350 9900
	1    0    0    -1  
$EndComp
Wire Wire Line
	2350 9650 2350 9800
Wire Wire Line
	2350 9250 2350 9100
Wire Wire Line
	2350 9100 2800 9100
Wire Wire Line
	2800 9100 2800 9350
Wire Wire Line
	2800 9550 2800 9800
Wire Wire Line
	2800 9800 2350 9800
Connection ~ 2350 9800
Wire Wire Line
	2350 9800 2350 9900
Wire Wire Line
	2950 9100 2800 9100
Connection ~ 2800 9100
$Comp
L Device:R R1
U 1 1
P 2350 8750
F 0 "R1" H 2420 8796 50  0000 L CNN
F 1 "50k" H 2420 8705 50  0000 L CNN
F 2 "Resistors_SMD:R_0603" V 2280 8750 50  0001 C CNN
F 3 "~" H 2350 8750 50  0001 C CNN
	1    2350 8750
	1    0    0    -1  
$EndComp
Wire Wire Line
	2350 8900 2350 9100
Connection ~ 2350 9100
$Comp
L power:+3.3V #PWR05
U 1 1
P 2350 8450
F 0 "#PWR05" H 2350 8300 50  0001 C CNN
F 1 "+3.3V" H 2365 8623 50  0000 C CNN
F 2 "" H 2350 8450 50  0001 C CNN
F 3 "" H 2350 8450 50  0001 C CNN
	1    2350 8450
	1    0    0    -1  
$EndComp
Wire Wire Line
	2350 8450 2350 8600
$Comp
L Connector_Generic:Conn_01x04 J2
U 1 1
P 3500 5700
F 0 "J2" H 3580 5692 50  0000 L CNN
F 1 "SH" H 3580 5601 50  0000 L CNN
F 2 "Connectors_JST:JST_SH_BM04B-SRSS-TB_04x1.00mm_Straight" H 3500 5700 50  0001 C CNN
F 3 "~" H 3500 5700 50  0001 C CNN
	1    3500 5700
	1    0    0    -1  
$EndComp
$Comp
L Connector_Generic:Conn_01x06 J1
U 1 1
P 2000 5800
F 0 "J1" H 2080 5792 50  0000 L CNN
F 1 "SH" H 2080 5701 50  0000 L CNN
F 2 "Connectors_JST:JST_SH_BM06B-SRSS-TB_06x1.00mm_Straight" H 2000 5800 50  0001 C CNN
F 3 "~" H 2000 5800 50  0001 C CNN
	1    2000 5800
	1    0    0    -1  
$EndComp
$Comp
L power:GND #PWR01
U 1 1
P 1400 6500
F 0 "#PWR01" H 1400 6250 50  0001 C CNN
F 1 "GND" H 1405 6327 50  0000 C CNN
F 2 "" H 1400 6500 50  0001 C CNN
F 3 "" H 1400 6500 50  0001 C CNN
	1    1400 6500
	1    0    0    -1  
$EndComp
$Comp
L power:+3.3V #PWR02
U 1 1
P 1700 5150
F 0 "#PWR02" H 1700 5000 50  0001 C CNN
F 1 "+3.3V" H 1715 5323 50  0000 C CNN
F 2 "" H 1700 5150 50  0001 C CNN
F 3 "" H 1700 5150 50  0001 C CNN
	1    1700 5150
	1    0    0    -1  
$EndComp
Wire Wire Line
	1700 5150 1700 5600
Wire Wire Line
	1700 5600 1800 5600
Wire Wire Line
	1400 6500 1400 5800
Wire Wire Line
	1400 5800 1800 5800
Text GLabel 1800 6100 0    50   Input ~ 0
SWO
Text GLabel 1800 6000 0    50   Input ~ 0
NRST
Text GLabel 1800 5900 0    50   Input ~ 0
SWDIO
Text GLabel 1800 5700 0    50   Input ~ 0
SWCLK
$Comp
L power:+3.3V #PWR07
U 1 1
P 3300 5150
F 0 "#PWR07" H 3300 5000 50  0001 C CNN
F 1 "+3.3V" H 3315 5323 50  0000 C CNN
F 2 "" H 3300 5150 50  0001 C CNN
F 3 "" H 3300 5150 50  0001 C CNN
	1    3300 5150
	1    0    0    -1  
$EndComp
Wire Wire Line
	3300 5150 3300 5600
$Comp
L power:GND #PWR08
U 1 1
P 3300 6500
F 0 "#PWR08" H 3300 6250 50  0001 C CNN
F 1 "GND" H 3305 6327 50  0000 C CNN
F 2 "" H 3300 6500 50  0001 C CNN
F 3 "" H 3300 6500 50  0001 C CNN
	1    3300 6500
	1    0    0    -1  
$EndComp
Wire Wire Line
	3300 5900 3300 6500
Text Notes 1900 4600 0    197  ~ 0
Debugger
Text Notes 2000 8050 0    197  ~ 0
Reset
Text GLabel 9200 7350 2    50   Input ~ 0
USART_RX
Text GLabel 9200 7450 2    50   Input ~ 0
USART_TX
Text GLabel 3300 5700 0    50   Input ~ 0
USART_RX
Text GLabel 3300 5800 0    50   Input ~ 0
USART_TX
Wire Wire Line
	7200 1950 7100 1950
Connection ~ 7200 1950
$Comp
L Switch:SW_SPDT SW2
U 1 1
P 6150 2650
F 0 "SW2" V 6104 2798 50  0000 L CNN
F 1 "SSSS213202" V 6195 2798 50  0000 L CNN
F 2 "Footprint:SSSS213202" H 6150 2650 50  0001 C CNN
F 3 "" H 6150 2650 50  0001 C CNN
	1    6150 2650
	0    1    1    0   
$EndComp
$Comp
L Device:R R2
U 1 1
P 5900 2200
F 0 "R2" H 5970 2246 50  0000 L CNN
F 1 "12k" H 5970 2155 50  0000 L CNN
F 2 "Resistors_SMD:R_0603" V 5830 2200 50  0001 C CNN
F 3 "~" H 5900 2200 50  0001 C CNN
	1    5900 2200
	1    0    0    -1  
$EndComp
Wire Wire Line
	7200 1950 7550 1950
Wire Wire Line
	5900 1950 5900 2050
Connection ~ 5900 1950
Wire Wire Line
	5900 2350 5900 2400
Wire Wire Line
	5900 2400 6150 2400
Wire Wire Line
	6150 2400 6150 2450
Wire Wire Line
	6150 2250 6150 2400
Connection ~ 6150 2400
Wire Wire Line
	6050 2850 6050 2900
Wire Wire Line
	5250 2900 6050 2900
Connection ~ 6050 2900
NoConn ~ 6250 2850
Text GLabel 5800 2400 0    50   Input ~ 0
POWER_SW
Wire Wire Line
	5900 2400 5800 2400
Connection ~ 5900 2400
$Comp
L power:GND #PWR021
U 1 1
P 6900 3850
F 0 "#PWR021" H 6900 3600 50  0001 C CNN
F 1 "GND" H 6905 3677 50  0000 C CNN
F 2 "" H 6900 3850 50  0001 C CNN
F 3 "" H 6900 3850 50  0001 C CNN
	1    6900 3850
	-1   0    0    1   
$EndComp
Text GLabel 8200 4950 1    50   Input ~ 0
REMAINDER_PD0
Text GLabel 8100 4950 1    50   Input ~ 0
REMAINDER_PD1
Wire Wire Line
	9850 2300 9900 2300
Wire Wire Line
	8850 2900 9100 2900
Wire Wire Line
	8850 1950 9100 1950
Wire Wire Line
	9150 2500 9100 2500
Wire Wire Line
	9100 2500 9100 2900
Connection ~ 9100 2900
Wire Wire Line
	9100 2900 10050 2900
Wire Wire Line
	9150 2300 9100 2300
Wire Wire Line
	9100 2300 9100 1950
$Comp
L shimoharu_library:uPA2815T1S FET13
U 1 1
P 6250 1950
F 0 "FET13" H 6675 2175 50  0000 C CNN
F 1 "SI7141DP" H 6675 2084 50  0000 C CNN
F 2 "Footprint:SO-8_PowerPAK_Vishay_Single" H 6700 2050 50  0001 C CNN
F 3 "" H 6700 2050 50  0001 C CNN
	1    6250 1950
	1    0    0    -1  
$EndComp
Wire Wire Line
	6150 2250 6250 2250
Wire Wire Line
	6250 1950 6250 2050
Wire Wire Line
	5900 1950 6250 1950
Connection ~ 6250 1950
Connection ~ 6250 2050
Wire Wire Line
	6250 2050 6250 2150
Wire Wire Line
	7100 2250 7100 2150
Connection ~ 7100 1950
Connection ~ 7100 2050
Wire Wire Line
	7100 2050 7100 1950
Connection ~ 7100 2150
Wire Wire Line
	7100 2150 7100 2050
Wire Wire Line
	6050 2900 7200 2900
Connection ~ 7200 2900
Wire Wire Line
	4800 1950 5900 1950
Text GLabel 9200 7250 2    50   Input ~ 0
GPIO_DRIVE3_P
Wire Wire Line
	5250 7550 5600 7550
Wire Wire Line
	4950 7250 4950 7550
Wire Wire Line
	4950 7250 5800 7250
Connection ~ 4950 7550
Wire Wire Line
	4950 7550 5050 7550
Connection ~ 4650 7350
Connection ~ 4650 7550
Wire Wire Line
	4650 7350 5800 7350
Wire Wire Line
	4650 7550 4950 7550
Text Notes 3600 1800 0    50   ~ 0
X2 does not need to be implemented
Text Notes 2700 8800 0    50   ~ 0
R1 does not need to be implemented
$EndSCHEMATC
